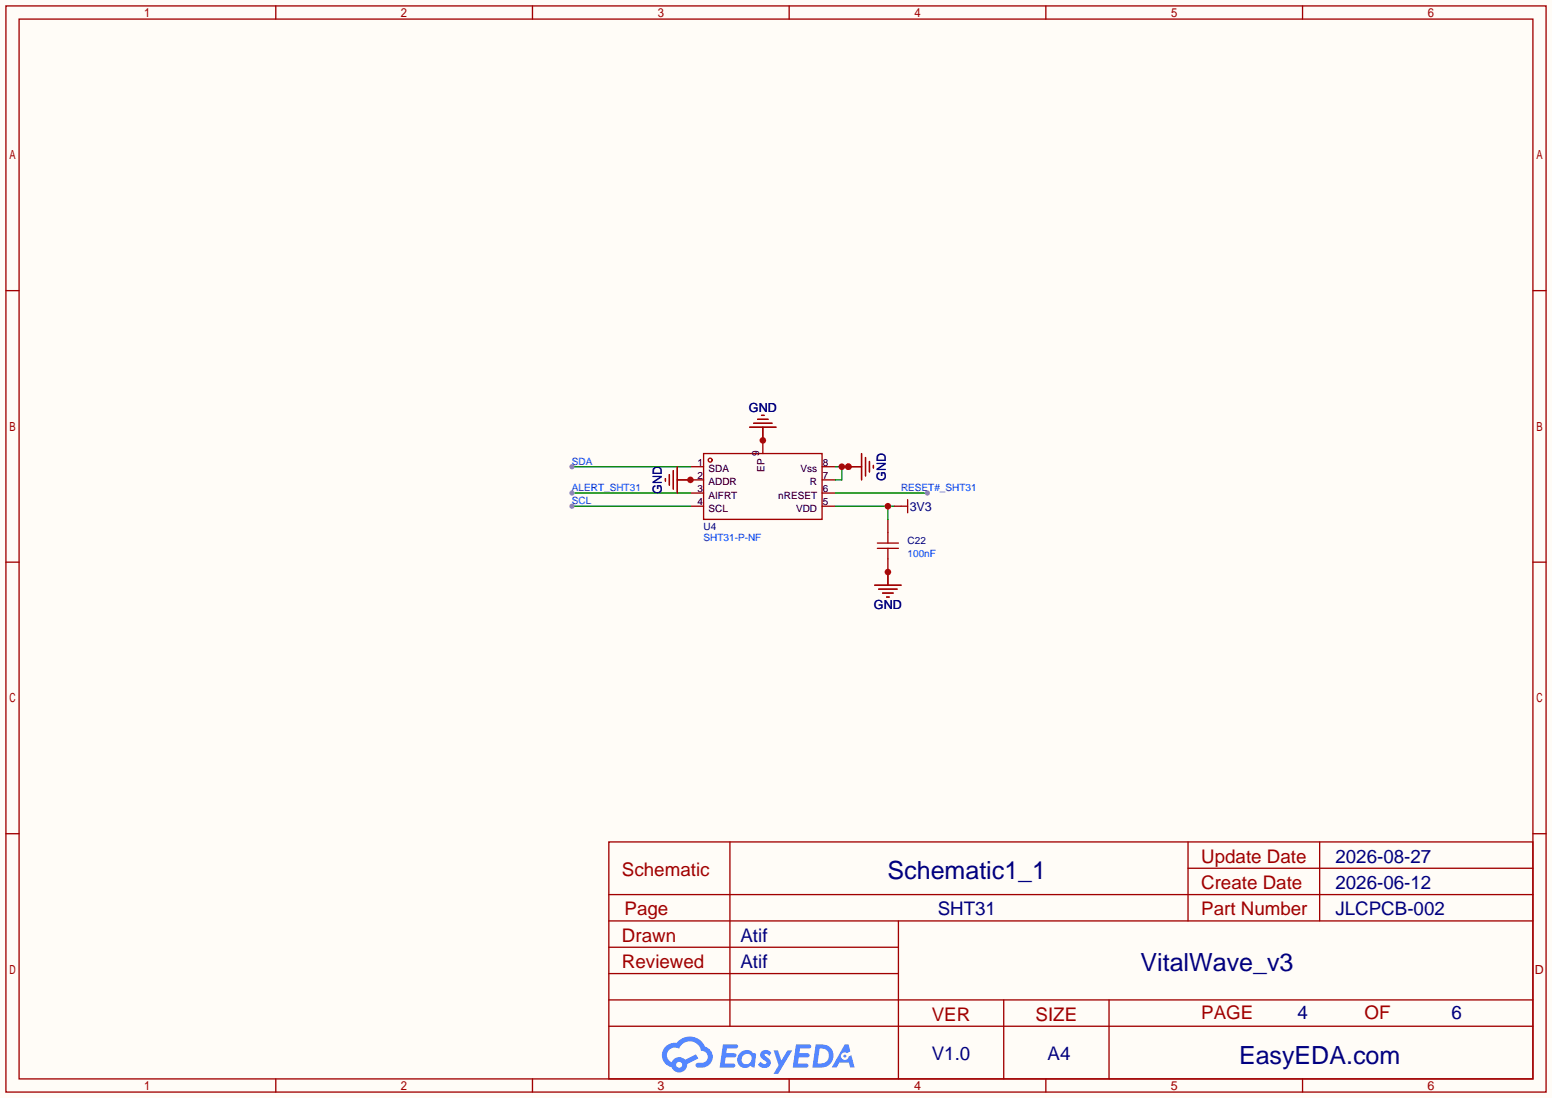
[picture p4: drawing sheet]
<svg xmlns="http://www.w3.org/2000/svg" width="299mm" height="212mm" viewBox="0 0 299 212" stroke-linecap="round" stroke-linejoin="round" font-family="sans-serif">
<path d="M0 0h299.5v211.8h-299.5z" fill="#fffcf7"/>
<g fill="none" stroke="#a10000" stroke-width=".25">
<path d="M1.1 1.1h297.2v209.6h-297.2zM3.7 3.7h292.1v204.5h-292.1zM53.2 1.1v2.6M102.7 1.1v2.6M152.3 1.1v2.6M201.8 1.1v2.6M251.3 1.1v2.6M1.1 56.1h2.6M295.8 56.1h2.5M1.1 108.5h2.6M295.8 108.5h2.5M1.1 160.8h2.6"/>
<path d="M117.5 162.4h178.3v45.8h-178.3zM117.5 177.7h178.3M117.5 172.6h178.3M140.8 162.4v35.6M173.4 177.7v30.5M229.2 162.4v15.3M229.2 167.5h66.6M254.6 162.4v15.3M295.8 160.8h2.5M117.5 182.8h55.9M117.5 198h178.3M117.5 192.9h178.3"/>
<path d="M117.5 187.8h55.9M193.7 192.9v15.3M214 192.9v15.3M53.2 208.2v2.5M102.7 208.2v2.5M152.3 208.2v2.5M201.8 208.2v2.5M251.3 208.2v2.5"/>
</g>
<g fill="#5487ff">
<path d="M147 202.8a1.3 1.3 0 0 1 1.8 .3l-.4 .6a.54 .54 0 0 0-.9-.2l.1 .2a1.58 1.58 0 0 1 1.1 1.6 1.43 1.43 0 0 1-2.5 .1l.6-.6a.64 .64 0 0 0 .5 .5 .64 .64 0 0 0 .6-.3l-.1-.2a1.35 1.35 0 0 1-1-1.8z"/>
<path d="M149.3 202.7h.8l.7 1.9 1.2-1.9h.9l-2.7 4.5h-.9l.9-1.7z"/>
<path d="M139.5 201.5h1.6a1.31 1.31 0 0 1 1.3 .2 .4 .4 0 0 1-.4 .6h-1.7l-.2 .9h1.7a.4 .4 0 0 1 .3 .4 .4 .4 0 0 1-.4 .4h-1.7l-.2 1.2h.9a1.23 1.23 0 0 1 1.1 .2 .39 .39 0 0 1-.3 .6h-2.6z"/>
<path d="M153.6 201.5h1.6a1.32 1.32 0 0 1 1.3 .2 .39 .39 0 0 1-.4 .6h-1.7l-.2 .9h1.7a.4 .4 0 0 1 .3 .4 .4 .4 0 0 1-.4 .4h-1.7l-.1 1.2h.8a1.23 1.23 0 0 1 1.1 .2 .39 .39 0 0 1-.3 .6h-2.6z"/>
<path d="M163 201.5h.7l.4 1.3-.7 .4a.75 .75 0 0 0-1.1 .3 .75 .75 0 0 0 .5 1 .75 .75 0 0 0 1-.6l.5-.3 .6 2.4h-.9l-.2-1h-1.8l-.6 1h-.9z"/>
<path d="M157.4 201.5l-.6 4.5h1.4a2.27 2.27 0 0 0 2.6-2.3 2.27 2.27 0 0 0-2.7-2.2zM158.2 202.3a1.5 1.5 0 0 1 1.8 1.5 1.5 1.5 0 0 1-2 1.4h-.3z"/>
<path d="M142.8 203.1a1.6 1.6 0 0 0-.4 2.2 1.6 1.6 0 0 0 2.2 .5l.2-.2 .8 .4 .3-2.5-.2-.3h-.4a1.58 1.58 0 0 0-2.5-.1zM143.4 203.6a.99 .99 0 0 1 1.6 .3 .99 .99 0 0 1-.8 1.4 .94 .94 0 0 1-1.1-.5 .94 .94 0 0 1 .3-1.2z"/>
<path d="M128.4 201.9a2.37 2.37 0 0 0 1.2 4 1.54 1.54 0 0 0 1.8 1 1.54 1.54 0 0 0 1.2-1.6l2.1-1.1-.4-.8-2.1 1.1a1.57 1.57 0 0 0-2.6 .4 1.5 1.5 0 0 1-.7-2.1 1.5 1.5 0 0 1 2.1-.5 2.23 2.23 0 0 1 2.3-1.4 2.23 2.23 0 0 1 2 1.8 1.16 1.16 0 0 1 1.3 1.1 1.16 1.16 0 0 1-1.1 1.3h-.7a.47 .47 0 0 0-.6 .3 .47 .47 0 0 0 .4 .6 2.17 2.17 0 0 0 2.6-1 2.17 2.17 0 0 0-.4-2.7l-.8-.4a3.2 3.2 0 0 0-5.4-.7l-1.2 .1zM130.5 205.4a.58 .58 0 0 1 1.1 0 .58 .58 0 0 1-1.1 0z"/>
<circle cx="163" cy="203.8" r=".28"/>
</g>
<g fill="none" stroke="#a10000" stroke-width=".25">
<path d="M128.4 92.3v.5M129.2 91.6v2M129.9 90.8v3.6M130.7 90v5.1M135.8 87.5h22.8v12.7h-22.8zM144.7 82.4h5M145.4 81.7h3.6M146.2 80.9h2M146.9 80.1h.5M166.2 87.5v5.1M167 88.3v3.5M167.8 89v2.1"/>
<path d="M168.5 89.8v.5M168.8 112.9h5.1M169.5 113.7h3.6M170.3 114.4h2M171.1 115.2h.5"/>
<circle cx="137" cy="88.8" r=".38"/>
</g>
<path d="M130.7 92.6h5.1M133.2 90h2.6M133.2 95.1h2.6M133.2 97.7h2.6M147.2 82.4v5.1M158.6 90h2.6M158.6 92.6h2.6M158.6 95.1h2.6M158.6 97.7h2.6M163.7 90h2.5M171.3 110.4v2.5" fill="none" stroke="#870000" stroke-width=".25"/>
<path d="M161.2 90h2.5M162.4 90v2.6h-1.2" fill="none" stroke="#008700" stroke-width=".25"/>
<g fill="#c00">
<circle cx="162.4" cy="90" r=".63"/>
<circle cx="163.7" cy="90" r=".63"/>
</g>
<path d="M169.3 104.8h4.1M169.3 105.8h4.1M171.3 102.7v2.1M171.3 105.8v2" fill="none" stroke="#a10000" stroke-width=".25"/>
<path d="M171.3 100.2v2.5M171.3 107.8v2.6" fill="none" stroke="#870000" stroke-width=".25"/>
<path d="M161.2 97.7h11.4M171.3 97.7v2.5" fill="none" stroke="#008700" stroke-width=".25"/>
<circle cx="171.3" cy="97.7" r=".63" fill="#c00"/>
<path d="M110.4 90h22.8" fill="none" stroke="#008700" stroke-width=".25"/>
<circle cx="110.4" cy="90" r=".51" fill="#999"/>
<path d="M110.4 97.7h22.8" fill="none" stroke="#008700" stroke-width=".25"/>
<circle cx="110.4" cy="97.7" r=".51" fill="#999"/>
<path d="M110.4 95.1h22.8" fill="none" stroke="#008700" stroke-width=".25"/>
<circle cx="110.4" cy="95.1" r=".51" fill="#999"/>
<path d="M161.2 95.1h17.7" fill="none" stroke="#008700" stroke-width=".25"/>
<circle cx="178.9" cy="95.1" r=".51" fill="#999"/>
<path d="M147.2 82.4v2.6M172.6 97.7h1.3" fill="none" stroke="#870000" stroke-width=".25"/>
<path d="M144.7 82.4h5M145.4 81.7h3.6M146.2 80.9h2M146.9 80.1h.5M173.9 97.7h1.2M175.1 96.4v2.5" fill="none" stroke="#a10000" stroke-width=".25"/>
<path d="M147.2 85h.1" fill="none" stroke="#008700" stroke-width=".25"/>
<circle cx="147.2" cy="85" r=".63" fill="#c00"/>
<path d="M130.7 92.6h2.5" fill="none" stroke="#870000" stroke-width=".25"/>
<path d="M128.4 92.3v.5M129.2 91.6v2M129.9 90.8v3.6M130.7 90v5.1" fill="none" stroke="#a10000" stroke-width=".25"/>
<path d="M133.2 92.6h.1" fill="none" stroke="#008700" stroke-width=".25"/>
<circle cx="133.2" cy="92.6" r=".63" fill="#c00"/>
<path d="M163.7 90h2.5" fill="none" stroke="#870000" stroke-width=".25"/>
<circle cx="163.7" cy="90" r=".63" fill="#c00"/>
<path d="M166.2 87.5v5.1M167 88.3v3.5M167.8 89v2.1M168.5 89.8v.5M168.8 112.9h5.1M169.5 113.7h3.6M170.3 114.4h2M171.1 115.2h.5" fill="none" stroke="#a10000" stroke-width=".25"/>
<path d="M171.3 110.4v2.5" fill="none" stroke="#870000" stroke-width=".25"/>
<path d="M171.3 110.4h.1" fill="none" stroke="#008700" stroke-width=".25"/>
<circle cx="171.3" cy="110.4" r=".63" fill="#c00"/>
<g font-size="4.8" fill="#000080">
<text x="171.3" y="169.6">Schematic1_1</text>
<text x="220.1" y="187.4">VitalWave_v3</text>
<text x="239.1" y="205.2">EasyEDA.com</text>
</g>
<g font-size="3.6" fill="#a00000">
<text x="231.8" y="166.5">Update Date</text>
<text x="120" y="169">Schematic</text>
<text x="231.8" y="171.5">Create Date</text>
<text x="120.5" y="176.6">Page</text>
<text x="231.8" y="176.6">Part Number</text>
<text x="120" y="181.7">Drawn</text>
<text x="120" y="186.8">Reviewed</text>
<text x="179.8" y="196.9">VER</text>
<text x="199.8" y="196.9">SIZE</text>
<text x="231.8" y="196.7">PAGE</text>
<text x="263.3" y="196.7">OF</text>
</g>
<g font-size="3.6" fill="#000080">
<text x="257.7" y="166.5">2026-08-27</text>
<text x="257.7" y="171.5">2026-06-12</text>
<text x="180.9" y="176.6">SHT31</text>
<text x="257.7" y="176.6">JLCPCB-002</text>
<text x="142.9" y="181.7">Atif</text>
<text x="142.9" y="186.8">Atif</text>
<text x="250.3" y="196.7">4</text>
<text x="280" y="196.7">6</text>
<text x="179.8" y="204.6">V1.0</text>
<text x="202.1" y="204.6">A4</text>
</g>
<g font-size="2.4" fill="#000080">
<text x="144.5" y="79.5">GND</text>
<text x="127.7" y="95.3" transform="rotate(-90 127.7 95.3)">GND</text>
<text x="170.9" y="92.7" transform="rotate(-90 170.9 92.7)">GND</text>
<text x="175.5" y="98.5">3V3</text>
<text x="168.6" y="117.6">GND</text>
</g>
<g font-size="2.4" fill="#a00000">
<text x="296.2" y="187.9">D</text>
<text x="126.8" y="210.3">3</text>
<text x="176.4" y="210.3">4</text>
<text x="225.9" y="210.3">5</text>
<text x="275.4" y="210.3">6</text>
</g>
<g font-size="1.9" fill="#00f">
<text x="110.4" y="89.6">SDA</text>
<text x="110.4" y="94.7">ALERT_SHT31</text>
<text x="173.9" y="94.7">RESET#_SHT31</text>
<text x="110.4" y="97.2">SCL</text>
<text x="135.8" y="104.4">SHT31-P-NF</text>
<text x="175.1" y="107.4">100nF</text>
</g>
<g font-size="1.9">
<text x="134.6" y="89.9">1</text>
<text x="146.5" y="88" transform="rotate(-90 146.5 88)">9</text>
<text x="158.7" y="89.9">8</text>
<text x="134.6" y="92.4">2</text>
<text x="134.6" y="94.9">3</text>
<text x="136.7" y="91.1">SDA</text>
<text x="136.7" y="93.7">ADDR</text>
<text x="147.5" y="91.1" transform="rotate(-90 147.5 91.1)">EP</text>
<text x="154.5" y="91.1">Vss</text>
<text x="156.3" y="93.7">R</text>
<text x="158.7" y="94.9">6</text>
<text x="158.7" y="92.4">7</text>
<text x="134.6" y="97.5">4</text>
<text x="136.7" y="96.2">AIFRT</text>
<text x="136.7" y="98.7">SCL</text>
<text x="150.2" y="96.2">nRESET</text>
<text x="153.6" y="98.7">VDD</text>
<text x="158.7" y="97.5">5</text>
</g>
<g font-size="1.9" fill="#000080">
<text x="135.8" y="102.3">U4</text>
<text x="175.1" y="104.9">C22</text>
</g>
</svg>
